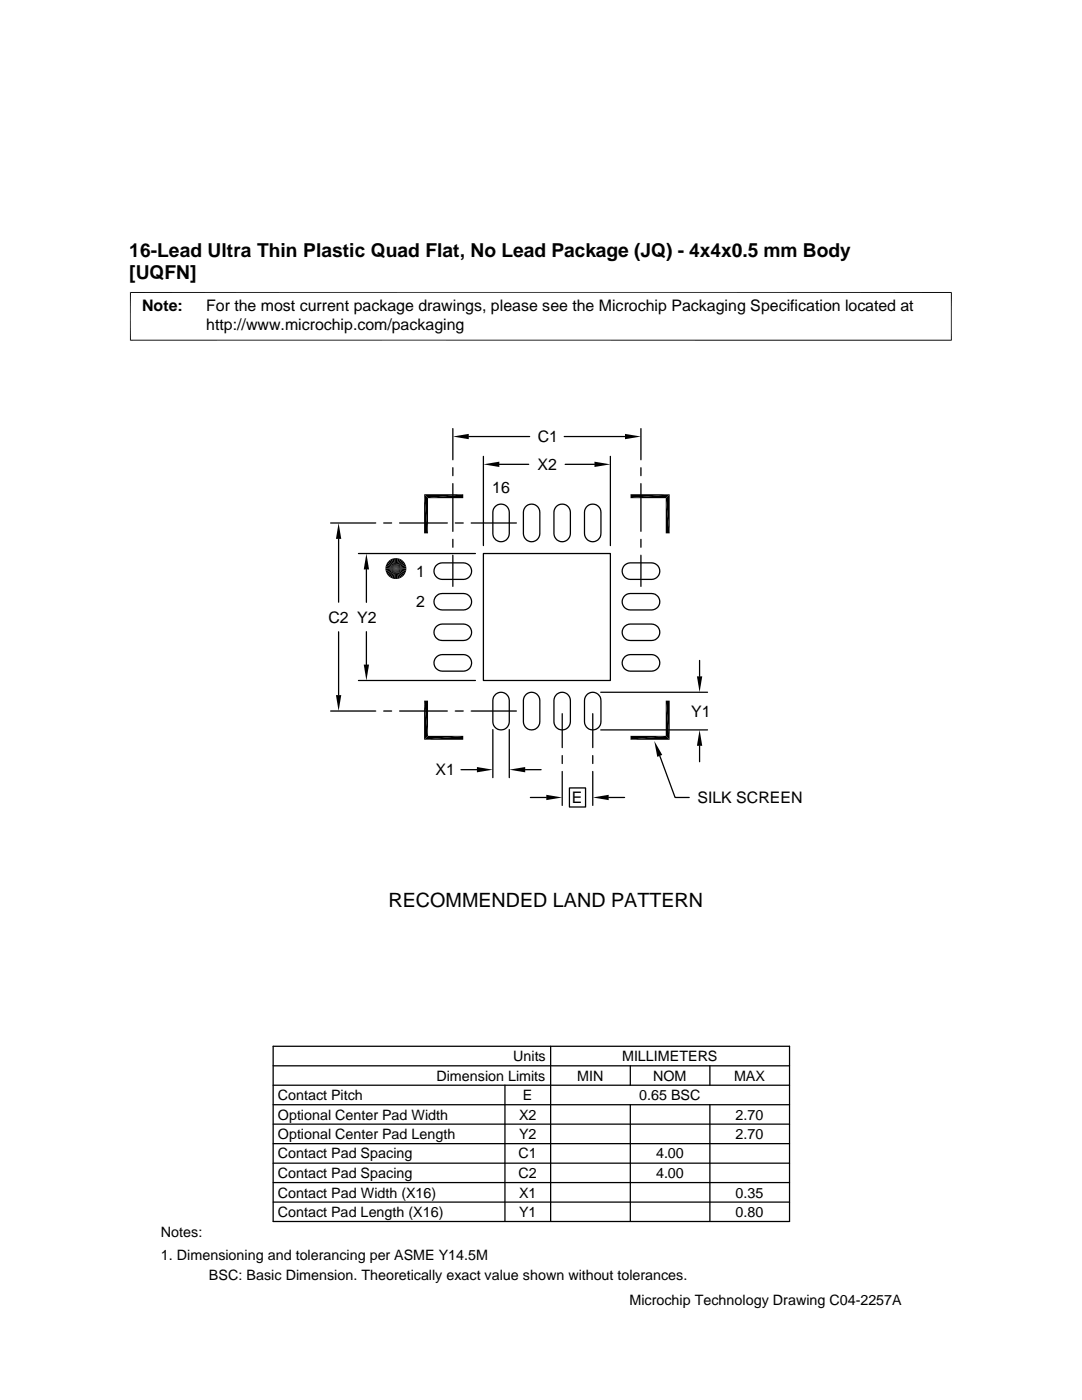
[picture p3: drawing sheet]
<svg xmlns="http://www.w3.org/2000/svg" width="216mm" height="279mm" viewBox="0 0 216 279" stroke-linecap="round" stroke-linejoin="round" font-family="sans-serif">
<g fill="none" stroke="#000" stroke-width=".25">
<path d="M90.4 85.5v6.3M90.4 93.3v1.6M90.4 96.5v9.5M93.5 87.1h12.2M96.5 91.1v17.8M99.6 92.7h5.9M112.6 87.1h12.1M112.8 92.7h5.8M121.8 91.1v17.8M127.9 85.5v6.3M127.9 93.3v1.6M127.9 96.5v9.5"/>
<path d="M66 104.4h9M67.6 107.5v12.7M71.5 110.5h23.4M73.1 113.6v6.6M76.6 104.4h1.5M79.7 104.4h9.6M87 112.9a1.71 1.71 0 0 1 1.2-.6h4.3a1.65 1.65 0 0 1 1.6 1.7 1.65 1.65 0 0 1-1.6 1.6h-4.3a1.66 1.66 0 0 1-1.4-.9 1.66 1.66 0 0 1 .2-1.8zM87 119.1a1.55 1.55 0 0 1 1.2-.7h4.3a1.64 1.64 0 0 1 1.6 1.7 1.64 1.64 0 0 1-1.6 1.6h-4.3a1.65 1.65 0 0 1-1.4-.9 1.65 1.65 0 0 1 .2-1.7zM90.4 107.6v1.6M90.4 110.8v6.2M90.8 104.4h1.6M94 104.4h9"/>
<path d="M96.5 110.5h25.3v25.3h-25.3zM99 101a1.63 1.63 0 0 1 1.7-.2 1.63 1.63 0 0 1 .9 1.4v4.3a1.64 1.64 0 0 1-1.6 1.6 1.64 1.64 0 0 1-1.7-1.6v-4.3a1.54 1.54 0 0 1 .7-1.2zM105.1 101a1.63 1.63 0 0 1 1.7-.2 1.63 1.63 0 0 1 .9 1.4v4.3a1.64 1.64 0 0 1-1.6 1.6 1.64 1.64 0 0 1-1.7-1.6v-4.3a1.72 1.72 0 0 1 .7-1.2zM110.9 101.2a1.64 1.64 0 0 1 1.8-.5 1.64 1.64 0 0 1 1.1 1.5v4.3a1.64 1.64 0 0 1-1.6 1.6 1.64 1.64 0 0 1-1.7-1.6v-4.3zM117 101.2a1.64 1.64 0 0 1 1.8-.5 1.64 1.64 0 0 1 1.1 1.5v4.3a1.64 1.64 0 0 1-1.6 1.6 1.64 1.64 0 0 1-1.7-1.6v-4.3zM124.5 119.1a1.54 1.54 0 0 1 1.3-.7h4.2a1.64 1.64 0 0 1 1.7 1.7 1.64 1.64 0 0 1-1.7 1.6h-4.2a1.65 1.65 0 0 1-1.5-.9 1.65 1.65 0 0 1 .2-1.7zM124.5 112.9a1.72 1.72 0 0 1 1.3-.6h4.2a1.65 1.65 0 0 1 1.7 1.7 1.65 1.65 0 0 1-1.7 1.6h-4.2a1.66 1.66 0 0 1-1.5-.9 1.66 1.66 0 0 1 .2-1.8zM127.9 107.6v1.6M127.9 110.8v6.2M67.6 126.1v12.6M71.5 135.8h23.4M73.1 126.1v6.5"/>
<path d="M87 125.2a1.71 1.71 0 0 1 1.2-.7h4.3a1.64 1.64 0 0 1 1.6 1.7 1.64 1.64 0 0 1-1.6 1.6h-4.3a1.65 1.65 0 0 1-1.4-.9 1.65 1.65 0 0 1 .2-1.7zM87 131.3a1.65 1.65 0 0 1 1.2-.7h4.3a1.65 1.65 0 0 1 1.6 1.7 1.65 1.65 0 0 1-1.6 1.6h-4.3a1.65 1.65 0 0 1-1.4-.9 1.65 1.65 0 0 1 .2-1.7zM99 138.5a1.65 1.65 0 0 1 1.7-.2 1.65 1.65 0 0 1 .9 1.5v4.2a1.64 1.64 0 0 1-1.6 1.7 1.64 1.64 0 0 1-1.7-1.7v-4.2a1.55 1.55 0 0 1 .7-1.3zM105.1 138.5a1.65 1.65 0 0 1 1.7-.2 1.65 1.65 0 0 1 .9 1.5v4.2a1.64 1.64 0 0 1-1.6 1.7 1.64 1.64 0 0 1-1.7-1.7v-4.2a1.71 1.71 0 0 1 .7-1.3zM111.1 138.5a1.65 1.65 0 0 1 1.8-.2 1.65 1.65 0 0 1 .9 1.5v4.2a1.64 1.64 0 0 1-1.6 1.7 1.64 1.64 0 0 1-1.7-1.7v-4.2a1.71 1.71 0 0 1 .6-1.3zM117.2 138.5a1.65 1.65 0 0 1 1.8-.2 1.65 1.65 0 0 1 .9 1.5v4.2a1.64 1.64 0 0 1-1.6 1.7 1.64 1.64 0 0 1-1.7-1.7v-4.2a1.71 1.71 0 0 1 .6-1.3zM119.9 138.2h21.3M124.5 125.2a1.72 1.72 0 0 1 1.3-.7h4.2a1.64 1.64 0 0 1 1.7 1.7 1.64 1.64 0 0 1-1.7 1.6h-4.2a1.65 1.65 0 0 1-1.5-.9 1.65 1.65 0 0 1 .2-1.7zM124.8 131l1-.4h4.2a1.65 1.65 0 0 1 1.7 1.7 1.65 1.65 0 0 1-1.7 1.6h-4.2a1.66 1.66 0 0 1-1.6-1.1 1.66 1.66 0 0 1 .6-1.8zM139.6 131.8v3.2M66 141.9h9M76.6 141.9h1.5"/>
<path d="M79.7 141.9h9.6M90.8 141.9h1.6M92 153.6h3.2M94 141.9h9M98.3 145.6v9.6M101.6 145.6v9.6M104.8 153.6h3.2M105.8 159.2h3.2M112.2 142.4v6.8M112.2 150.8v1.6M112.2 154v6.7M113.6 157.2h3.2v3.9h-3.2z"/>
<path d="M118.3 142.4v6.8M118.3 150.8v1.6M118.3 154v6.7M119.9 145.7h21.3M121.5 159.2h3.1M131.7 150.9l3 8.3h2.8M139.6 148.8v3.2M54.5 212.7h103M54.5 208.8h103v35h-103zM54.5 216.6h103M100.8 216.6v27.2M109.9 208.8v35"/>
<path d="M125.8 212.7v3.9M141.6 212.7v3.9M54.5 236h103M54.5 239.9h103M54.5 224.3h103M54.5 220.5h103M54.5 228.2h103M54.5 232.1h103M125.8 220.5v23.3M141.6 220.5v23.3"/>
</g>
<path d="M26 58.3v9.7M189.8 58.3v9.7M189.9 58.4h-164M25.9 67.9h164" fill="none" stroke="#000" stroke-width=".2"/>
<g fill="#000">
<path d="M84.6 98.6h7.8l-7 .8zM85.4 99.4l7-.8v.8zM90.4 87.1l3.1-.5v1.1zM96.5 92.7l3.1-.6v1.1zM118.6 92.1l3.2 .6-3.2 .5zM124.7 86.6l3.2 .5-3.2 .6zM125.8 98.6h7.8l-7.8 .8zM125.8 99.4l7.8-.8-.8 .8zM132.8 99.4l.8 7h-.8zM132.8 99.4l.8-.8v7.8zM67.6 104.4l.5 3.1h-1.1zM73.1 110.5l.5 3.1h-1z"/>
<path d="M76.9 113.9l2.1-.4-1.9 .8zM77.1 112.7l1.9 .8-2.1-.4zM77.1 114.3l1.9-.8-1.7 1.1zM77.3 112.3l1.7 1.2-1.9-.8zM77.3 114.6l1.7-1.1-1.5 1.5zM77.5 112l1.5 1.5-1.7-1.2zM79 113.5l-1.2 1.7-.3-.2zM77.5 112l.3-.3 1.2 1.8zM79 113.5l-.8 1.9-.4-.2zM77.8 111.7l.4-.2 .8 2zM79 113.5l-.4 2-.4-.1zM78.2 111.5l.4-.1 .4 2.1z"/>
<path d="M79 113.5l.8 1.9-.4 .1zM79.4 111.4l.4 .1-.8 2zM79 113.5l1.2 1.7-.4 .2zM79.8 111.5l.4 .2-1.2 1.8zM79 113.5l1.5 1.5-.3 .2zM80.2 111.7l.3 .3-1.5 1.5zM79 113.5l1.7 1.1-.2 .4zM79 113.5l1.5-1.5 .2 .3zM79 113.5l1.9 .8-.2 .3zM79 113.5l1.7-1.2 .2 .4zM79 113.5l2 .4-.1 .4zM79 113.5l1.9-.8 .1 .4z"/>
<path d="M84.6 98.6l.8 7.8h-.8zM84.6 98.6l.8 .8v7zM67 138.7h1.1l-.5 3.2zM72.6 132.6h1l-.5 3.2zM132.8 139.8l.8 7.8-.8-.7zM132.8 139.8h.8v7.8zM139.1 135h1l-.5 3.2zM84.6 139.8l.8 7.1-.8 .7zM84.6 139.8h.8v7.1zM84.6 147.6l7.8-.7v.7zM85.4 146.9h7l-7.8 .7zM95.2 153.1l3.1 .5-3.1 .5z"/>
<path d="M101.6 153.6l3.2-.5v1zM109 158.6l3.2 .6-3.2 .5zM118.3 159.2l3.2-.6v1.1zM130.6 147.9l1.5 2.8-1 .3zM125.8 146.9h7l-7 .7zM125.8 147.6l7-.7 .8 .7zM139.6 145.7l.5 3.1h-1z"/>
</g>
<path d="M76.9 113.3h4.2" fill="none" stroke="#000" stroke-width=".42"/>
<path d="M78.8 111.4v4.1M79.2 111.4v4.1M81.1 113.7h-4.2" fill="none" stroke="#000" stroke-width=".4"/>
<text font-size="3.9" x="77.5" y="181.1">RECOMMENDED LAND PATTERN</text>
<g font-size="3.8">
<text x="25.8" y="51.4">16-Lead Ultra Thin Plastic Quad Flat, No Lead Package (JQ) - 4x4x0.5 mm Body</text>
<text x="25.8" y="55.8">[UQFN]</text>
</g>
<g font-size="3.2">
<text x="28.4" y="62.1">Note:</text>
<text x="41.1" y="62.1">For the most current package drawings, please see the Microchip Packaging Specification located at</text>
<text x="41.1" y="65.8">http://www.microchip.com/packaging</text>
<text x="107.3" y="88.2">C1</text>
<text x="107.3" y="93.8">X2</text>
<text x="98.2" y="98.3">16</text>
<text x="83" y="115.1">1</text>
<text x="65.5" y="124.3">C2 Y2</text>
<text x="83" y="121.2">2</text>
<text x="137.9" y="143">Y1</text>
<text x="86.9" y="154.7">X1</text>
<text x="114.1" y="160.3">E</text>
<text x="139.1" y="160.3">SILK SCREEN</text>
</g>
<g font-size="2.9">
<text x="87.1" y="215.7">Dimension Limits</text>
<text x="102.4" y="211.8">Units</text>
<text x="115.2" y="215.7">MIN</text>
<text x="124.1" y="211.8">MILLIMETERS</text>
<text x="130.3" y="215.7">NOM</text>
<text x="146.5" y="215.7">MAX</text>
<text x="55.4" y="219.6">Contact Pitch</text>
<text x="104.4" y="219.6">E</text>
<text x="127.6" y="219.6">0.65 BSC</text>
<text x="55.4" y="223.4">Optional Center Pad Width</text>
<text x="55.4" y="227.3">Optional Center Pad Length</text>
<text x="103.6" y="227.3">Y2</text>
<text x="103.6" y="223.4">X2</text>
<text x="146.8" y="227.3">2.70</text>
<text x="146.8" y="223.4">2.70</text>
<text x="55.4" y="231.2">Contact Pad Spacing</text>
<text x="103.5" y="231.2">C1</text>
<text x="130.9" y="231.2">4.00</text>
<text x="55.4" y="239">Contact Pad Width (X16)</text>
<text x="55.4" y="235.1">Contact Pad Spacing</text>
<text x="103.5" y="235.1">C2</text>
<text x="103.6" y="239">X1</text>
<text x="130.9" y="235.1">4.00</text>
<text x="146.8" y="239">0.35</text>
<text x="55.4" y="242.9">Contact Pad Length (X16)</text>
<text x="103.6" y="242.9">Y1</text>
<text x="146.8" y="242.9">0.80</text>
<text x="32.1" y="246.8">Notes:</text>
<text x="32.1" y="251.4">1. Dimensioning and tolerancing per ASME Y14.5M</text>
<text x="41.7" y="255.5">BSC: Basic Dimension. Theoretically exact value shown without tolerances.</text>
<text x="125.6" y="260.5">Microchip Technology Drawing C04-2257A</text>
</g>
</svg>
